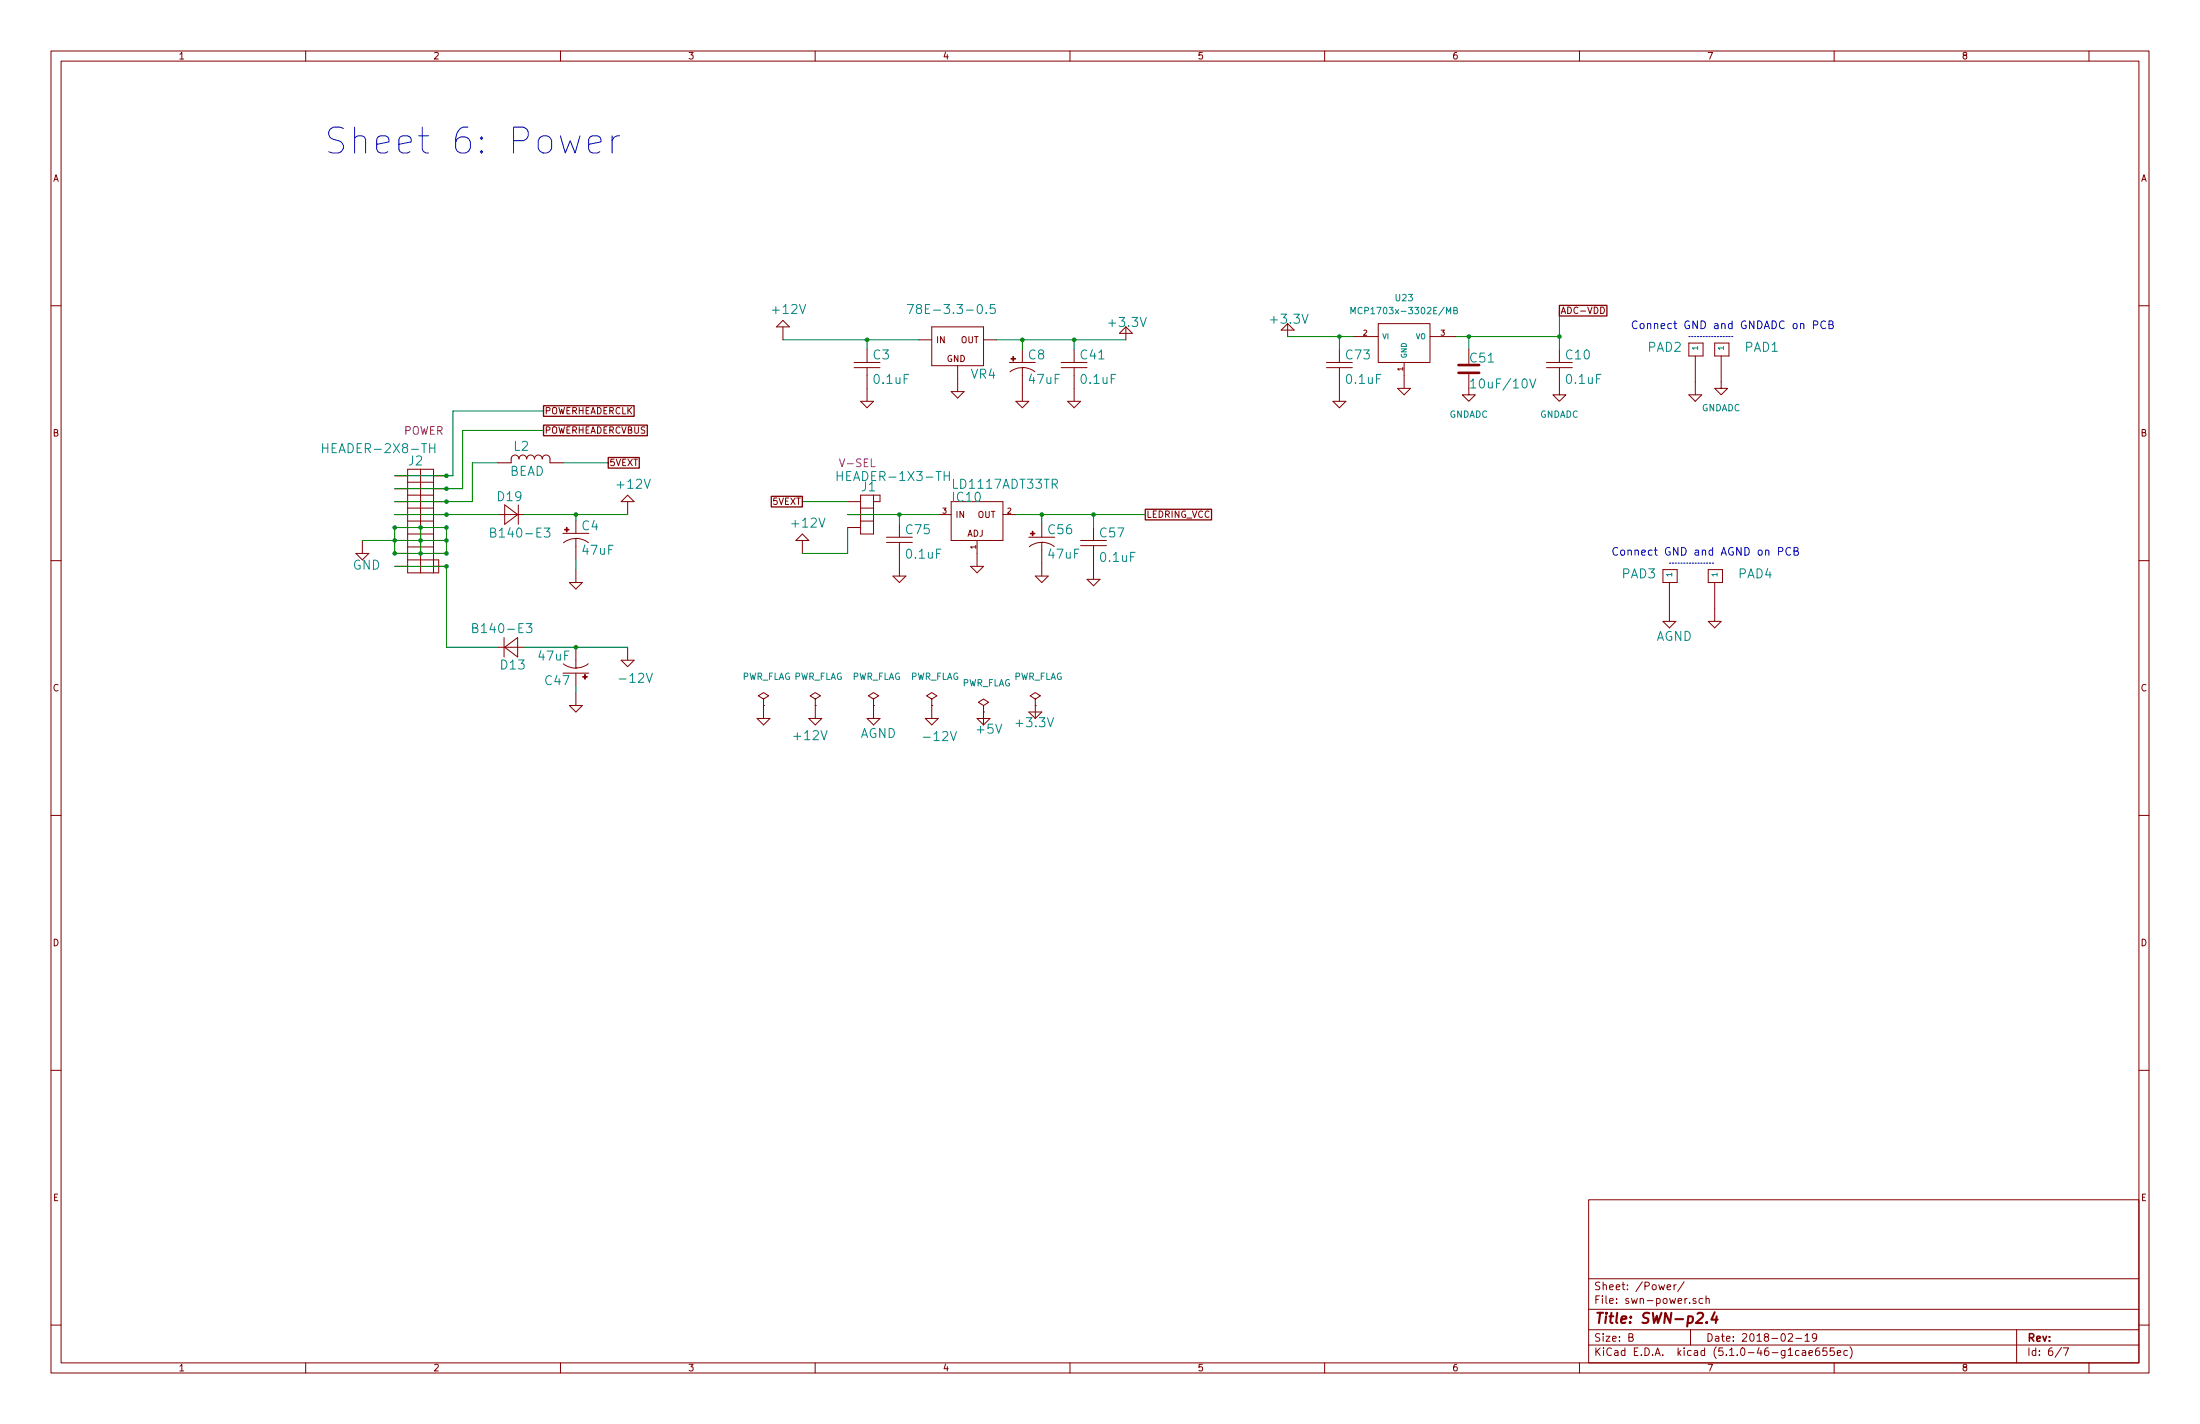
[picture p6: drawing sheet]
EESchema Schematic File Version 4
LIBS:SWN-cache
EELAYER 29 0
EELAYER END
$Descr B 17000 11000
encoding utf-8
Sheet 6 7
Title "SWN-p2.4"
Date "2018-02-19"
Rev ""
Comp ""
Comment1 ""
Comment2 ""
Comment3 ""
Comment4 ""
$EndDescr
Text Notes 2500 1200 0    200  ~ 0
Sheet 6: Power
$Comp
L SMR-eagle:+3.3V #+3.3V0281
U 1 1
P 8700 2525
F 0 "#+3.3V0281" H 8550 2525 70  0001 L BNN
F 1 "+3.3V" H 8550 2525 70  0000 L BNN
F 2 "" H 8700 2525 60  0001 C CNN
F 3 "" H 8700 2525 60  0001 C CNN
	1    8700 2525
	1    0    0    -1  
$EndComp
$Comp
L SMR-eagle:+3.3V #+3.3V0282
U 1 1
P 9950 2500
F 0 "#+3.3V0282" H 9800 2500 70  0001 L BNN
F 1 "+3.3V" H 9800 2500 70  0000 L BNN
F 2 "" H 9950 2500 60  0001 C CNN
F 3 "" H 9950 2500 60  0001 C CNN
	1    9950 2500
	1    0    0    -1  
$EndComp
$Comp
L SMR-eagle:+12V #+12V0283
U 1 1
P 6050 2525
AR Path="/5937686D" Ref="#+12V0283"  Part="1" 
AR Path="/59A8B3C0/5937686D" Ref="#+12V0283"  Part="1" 
F 0 "#+12V0283" H 5950 2625 70  0001 L BNN
F 1 "+12V" H 5950 2625 70  0000 L BNN
F 2 "" H 6050 2525 60  0001 C CNN
F 3 "" H 6050 2525 60  0001 C CNN
	1    6050 2525
	1    0    0    -1  
$EndComp
$Comp
L SMR-eagle:+12V #+12V0284
U 1 1
P 6200 4175
AR Path="/59376935" Ref="#+12V0284"  Part="1" 
AR Path="/59A8B3C0/59376935" Ref="#+12V0284"  Part="1" 
F 0 "#+12V0284" H 6100 4275 70  0001 L BNN
F 1 "+12V" H 6100 4275 70  0000 L BNN
F 2 "" H 6200 4175 60  0001 C CNN
F 3 "" H 6200 4175 60  0001 C CNN
	1    6200 4175
	1    0    0    -1  
$EndComp
$Comp
L SMR-eagle:+12V #+12V0285
U 1 1
P 4850 3875
AR Path="/59376999" Ref="#+12V0285"  Part="1" 
AR Path="/59A8B3C0/59376999" Ref="#+12V0285"  Part="1" 
F 0 "#+12V0285" H 4750 3975 70  0001 L BNN
F 1 "+12V" H 4750 3975 70  0000 L BNN
F 2 "" H 4850 3875 60  0001 C CNN
F 3 "" H 4850 3875 60  0001 C CNN
	1    4850 3875
	1    0    0    -1  
$EndComp
$Comp
L SMR-eagle:-12V #-12V0286
U 1 1
P 4850 5100
F 0 "#-12V0286" H 5050 5000 70  0001 R TNN
F 1 "-12V" H 5050 5000 70  0000 R TNN
F 2 "" H 4850 5100 60  0001 C CNN
F 3 "" H 4850 5100 60  0001 C CNN
	1    4850 5100
	1    0    0    -1  
$EndComp
$Comp
L SMR-eagle:CB C3
U 1 1
P 6700 2800
F 0 "C3" H 6740 2824 70  0000 L BNN
F 1 "0.1uF" H 6739 2635 70  0000 L BNN
F 2 "4ms-footprints:C0603" H 6690 2590 65  0001 L TNN
F 3 "" H 6700 2800 60  0001 C CNN
	1    6700 2800
	1    0    0    -1  
$EndComp
$Comp
L 4ms-passives:CAP-ELEC-TH C4
U 1 1
P 4450 4120
AR Path="/59377295" Ref="C4"  Part="1" 
AR Path="/5935CD95/59377295" Ref="C4"  Part="1" 
AR Path="/59A8B3C0/59377295" Ref="C4"  Part="1" 
F 0 "C4" H 4490 4144 70  0000 L BNN
F 1 "47uF" H 4489 3955 70  0000 L BNN
F 2 "4ms-footprints:CP_Elec_5x5.3" H 4440 3910 65  0001 L TNN
F 3 "" H 4450 4120 60  0001 C CNN
	1    4450 4120
	1    0    0    -1  
$EndComp
$Comp
L 4ms-passives:CAP-ELEC-TH C8
U 1 1
P 7900 2800
AR Path="/59377425" Ref="C8"  Part="1" 
AR Path="/5935CD95/59377425" Ref="C8"  Part="1" 
AR Path="/59A8B3C0/59377425" Ref="C8"  Part="1" 
F 0 "C8" H 7940 2824 70  0000 L BNN
F 1 "47uF" H 7939 2635 70  0000 L BNN
F 2 "4ms-footprints:CP_Elec_5x5.3" H 7890 2590 65  0001 L TNN
F 3 "" H 7900 2800 60  0001 C CNN
	1    7900 2800
	1    0    0    -1  
$EndComp
$Comp
L SMR-eagle:CB C10
U 1 1
P 12050 2800
F 0 "C10" H 12090 2824 70  0000 L BNN
F 1 "0.1uF" H 12089 2635 70  0000 L BNN
F 2 "4ms-footprints:C0603" H 12040 2590 65  0001 L TNN
F 3 "" H 12050 2800 60  0001 C CNN
	1    12050 2800
	1    0    0    -1  
$EndComp
$Comp
L SMR-eagle:CB C41
U 1 1
P 8300 2800
F 0 "C41" H 8340 2824 70  0000 L BNN
F 1 "0.1uF" H 8339 2635 70  0000 L BNN
F 2 "4ms-footprints:C0603" H 8290 2590 65  0001 L TNN
F 3 "" H 8300 2800 60  0001 C CNN
	1    8300 2800
	1    0    0    -1  
$EndComp
$Comp
L 4ms-passives:CAP-ELEC-TH C47
U 1 1
P 4450 5200
AR Path="/593778D5" Ref="C47"  Part="1" 
AR Path="/5935CD95/593778D5" Ref="C47"  Part="1" 
AR Path="/59A8B3C0/593778D5" Ref="C47"  Part="1" 
F 0 "C47" H 4490 5225 70  0000 L BNN
F 1 "47uF" H 4490 5035 70  0000 L BNN
F 2 "4ms-footprints:CP_Elec_5x5.3" H 4440 4990 65  0001 L TNN
F 3 "" H 4450 5200 60  0001 C CNN
	1    4450 5200
	-1   0    0    1   
$EndComp
$Comp
L 4ms-passives:CAP-ELEC-TH C56
U 1 1
P 8050 4150
AR Path="/5937799D" Ref="C56"  Part="1" 
AR Path="/5935CD95/5937799D" Ref="C56"  Part="1" 
AR Path="/59A8B3C0/5937799D" Ref="C56"  Part="1" 
F 0 "C56" H 8090 4174 70  0000 L BNN
F 1 "47uF" H 8089 3985 70  0000 L BNN
F 2 "4ms-footprints:CP_Elec_5x5.3" H 8040 3940 65  0001 L TNN
F 3 "" H 8050 4150 60  0001 C CNN
	1    8050 4150
	1    0    0    -1  
$EndComp
$Comp
L SMR-eagle:CB C57
U 1 1
P 8450 4175
F 0 "C57" H 8490 4199 70  0000 L BNN
F 1 "0.1uF" H 8489 4010 70  0000 L BNN
F 2 "4ms-footprints:C0603" H 8440 3965 65  0001 L TNN
F 3 "" H 8450 4175 60  0001 C CNN
	1    8450 4175
	1    0    0    -1  
$EndComp
$Comp
L SMR-eagle:CB C73
U 1 1
P 10350 2800
F 0 "C73" H 10390 2824 70  0000 L BNN
F 1 "0.1uF" H 10389 2635 70  0000 L BNN
F 2 "4ms-footprints:C0603" H 10340 2590 65  0001 L TNN
F 3 "" H 10350 2800 60  0001 C CNN
	1    10350 2800
	1    0    0    -1  
$EndComp
$Comp
L SMR-eagle:CB C75
U 1 1
P 6950 4150
F 0 "C75" H 6990 4174 70  0000 L BNN
F 1 "0.1uF" H 6989 3985 70  0000 L BNN
F 2 "4ms-footprints:C0603" H 6940 3940 65  0001 L TNN
F 3 "" H 6950 4150 60  0001 C CNN
	1    6950 4150
	1    0    0    -1  
$EndComp
$Comp
L SMR-eagle:DA D13
U 1 1
P 3950 5000
F 0 "D13" H 3834 5104 70  0000 L BNN
F 1 "B140-E3" H 3774 4823 70  0000 L BNN
F 2 "4ms-footprints:SMA_Standard" H 3940 4790 65  0001 L TNN
F 3 "" H 3950 5000 60  0001 C CNN
	1    3950 5000
	-1   0    0    1   
$EndComp
$Comp
L SMR-eagle:DA D19
U 1 1
P 3950 3975
F 0 "D19" H 3834 4079 70  0000 L BNN
F 1 "B140-E3" H 3774 3798 70  0000 L BNN
F 2 "4ms-footprints:SMA_Standard" H 3940 3765 65  0001 L TNN
F 3 "" H 3950 3975 60  0001 C CNN
	1    3950 3975
	1    0    0    -1  
$EndComp
$Comp
L SMR-eagle:GND #GND0287
U 1 1
P 4450 5450
F 0 "#GND0287" H 4450 5450 60  0001 C CNN
F 1 "~" H 4450 5450 60  0001 C CNN
F 2 "" H 4450 5450 60  0001 C CNN
F 3 "" H 4450 5450 60  0001 C CNN
	1    4450 5450
	1    0    0    -1  
$EndComp
$Comp
L SMR-eagle:GND #GND0288
U 1 1
P 4450 4500
F 0 "#GND0288" H 4450 4500 60  0001 C CNN
F 1 "~" H 4450 4500 60  0001 C CNN
F 2 "" H 4450 4500 60  0001 C CNN
F 3 "" H 4450 4500 60  0001 C CNN
	1    4450 4500
	1    0    0    -1  
$EndComp
$Comp
L SMR-eagle:GND #GND0289
U 1 1
P 7900 3100
F 0 "#GND0289" H 7900 3100 60  0001 C CNN
F 1 "~" H 7900 3100 60  0001 C CNN
F 2 "" H 7900 3100 60  0001 C CNN
F 3 "" H 7900 3100 60  0001 C CNN
	1    7900 3100
	1    0    0    -1  
$EndComp
$Comp
L SMR-eagle:GND #GND0290
U 1 1
P 6950 4450
F 0 "#GND0290" H 6950 4450 60  0001 C CNN
F 1 "~" H 6950 4450 60  0001 C CNN
F 2 "" H 6950 4450 60  0001 C CNN
F 3 "" H 6950 4450 60  0001 C CNN
	1    6950 4450
	1    0    0    -1  
$EndComp
$Comp
L SMR-eagle:GND #GND0291
U 1 1
P 6700 3100
F 0 "#GND0291" H 6700 3100 60  0001 C CNN
F 1 "~" H 6700 3100 60  0001 C CNN
F 2 "" H 6700 3100 60  0001 C CNN
F 3 "" H 6700 3100 60  0001 C CNN
	1    6700 3100
	1    0    0    -1  
$EndComp
$Comp
L SMR-eagle:GND #GND0292
U 1 1
P 7400 3025
F 0 "#GND0292" H 7400 3025 60  0001 C CNN
F 1 "~" H 7400 3025 60  0001 C CNN
F 2 "" H 7400 3025 60  0001 C CNN
F 3 "" H 7400 3025 60  0001 C CNN
	1    7400 3025
	1    0    0    -1  
$EndComp
$Comp
L SMR-eagle:GND #GND0293
U 1 1
P 8300 3100
F 0 "#GND0293" H 8300 3100 60  0001 C CNN
F 1 "~" H 8300 3100 60  0001 C CNN
F 2 "" H 8300 3100 60  0001 C CNN
F 3 "" H 8300 3100 60  0001 C CNN
	1    8300 3100
	1    0    0    -1  
$EndComp
$Comp
L SMR-eagle:GND #GND0294
U 1 1
P 7550 4375
F 0 "#GND0294" H 7550 4375 60  0001 C CNN
F 1 "~" H 7550 4375 60  0001 C CNN
F 2 "" H 7550 4375 60  0001 C CNN
F 3 "" H 7550 4375 60  0001 C CNN
	1    7550 4375
	1    0    0    -1  
$EndComp
$Comp
L SMR-eagle:GND #GND0295
U 1 1
P 8050 4450
F 0 "#GND0295" H 8050 4450 60  0001 C CNN
F 1 "~" H 8050 4450 60  0001 C CNN
F 2 "" H 8050 4450 60  0001 C CNN
F 3 "" H 8050 4450 60  0001 C CNN
	1    8050 4450
	1    0    0    -1  
$EndComp
$Comp
L SMR-eagle:GND #GND0296
U 1 1
P 8450 4475
F 0 "#GND0296" H 8450 4475 60  0001 C CNN
F 1 "~" H 8450 4475 60  0001 C CNN
F 2 "" H 8450 4475 60  0001 C CNN
F 3 "" H 8450 4475 60  0001 C CNN
	1    8450 4475
	1    0    0    -1  
$EndComp
$Comp
L 4ms-ic:LD1117ADT IC10
U 1 1
P 7550 3975
AR Path="/593794F5" Ref="IC10"  Part="1" 
AR Path="/59A8B3C0/593794F5" Ref="IC10"  Part="1" 
F 0 "IC10" H 7350 4075 70  0000 L BNN
F 1 "LD1117ADT33TR" H 7350 4175 70  0000 L BNN
F 2 "Package_TO_SOT_SMD:TO-252-2" H 7540 3765 65  0001 L TNN
F 3 "" H 7550 3975 60  0001 C CNN
	1    7550 3975
	1    0    0    -1  
$EndComp
$Comp
L SMR-eagle:LB L2
U 1 1
P 4050 3575
F 0 "L2" H 3965 3668 70  0000 L BNN
F 1 "BEAD" H 3940 3475 70  0000 L BNN
F 2 "4ms-footprints:R0603" H 4040 3365 65  0001 L TNN
F 3 "" H 4050 3575 60  0001 C CNN
	1    4050 3575
	1    0    0    -1  
$EndComp
$Comp
L SMR-eagle:HEADER-2X8-TH J2
U 1 1
P 3250 4075
F 0 "J2" H 3150 4555 70  0000 L BNN
F 1 "HEADER-2X8-TH" H 2475 4650 70  0000 L BNN
F 2 "4ms-footprints:HEADER-2X8-TH_eagle_pinout" H 3150 4685 70  0001 L BNN
F 3 "" H 3250 4075 60  0001 C CNN
F 4 "POWER" H 3275 4825 60  0000 C CNN "Name"
	1    3250 4075
	1    0    0    -1  
$EndComp
$Comp
L SMR-eagle:GND #SUPPLY0297
U 1 1
P 2800 4275
F 0 "#SUPPLY0297" H 2725 4150 70  0001 L BNN
F 1 "GND" H 2725 4150 70  0000 L BNN
F 2 "" H 2800 4275 60  0001 C CNN
F 3 "" H 2800 4275 60  0001 C CNN
	1    2800 4275
	1    0    0    -1  
$EndComp
$Comp
L SMR-eagle:HEADER-1X3 J1
U 1 1
P 6650 4075
F 0 "J1" H 6650 4355 70  0000 L BNN
F 1 "HEADER-1X3-TH" H 6451 4435 70  0000 L BNN
F 2 "4ms_Connector:Pins_1x03_2.54mm_TH" H 6451 4435 70  0001 L BNN
F 3 "" H 6650 4075 60  0001 C CNN
F 4 "V-SEL" H 6625 4575 60  0000 C CNN "Name"
	1    6650 4075
	1    0    0    -1  
$EndComp
$Comp
L SMR-eagle:VREG-DCDC VR4
U 1 1
P 7400 2725
F 0 "VR4" H 7499 2525 70  0000 L BNN
F 1 "78E-3.3-0.5" H 7000 3025 70  0000 L BNN
F 2 "4ms-footprints:RECOM-DCDC" H 7390 2515 65  0001 L TNN
F 3 "" H 7400 2725 60  0001 C CNN
	1    7400 2725
	1    0    0    -1  
$EndComp
Wire Wire Line
	9950 2600 10350 2600
Wire Wire Line
	7700 2625 7900 2625
Connection ~ 7900 2625
Connection ~ 8300 2625
Wire Wire Line
	4050 3975 4450 3975
Connection ~ 4450 3975
Wire Wire Line
	6550 4075 6550 4275
Wire Wire Line
	6550 4275 6200 4275
Wire Wire Line
	6050 2625 6700 2625
Connection ~ 6700 2625
Wire Wire Line
	4050 5000 4450 5000
Connection ~ 4450 5000
Wire Wire Line
	4350 3575 4700 3575
Text GLabel 4700 3575 2    50   UnSpc ~ 0
5VEXT
Wire Wire Line
	6550 3875 6200 3875
Text GLabel 6200 3875 0    50   UnSpc ~ 0
5VEXT
Wire Wire Line
	11250 2600 11350 2600
Wire Wire Line
	12050 2400 12050 2600
Connection ~ 12050 2600
Connection ~ 11350 2600
Text GLabel 12050 2400 2    50   UnSpc ~ 0
ADC-VDD
Wire Wire Line
	2800 4175 3050 4175
Wire Wire Line
	3450 4275 3250 4275
Wire Wire Line
	3050 4275 3050 4175
Wire Wire Line
	3050 4075 3250 4075
Wire Wire Line
	3250 4075 3250 4175
Connection ~ 3450 4175
Connection ~ 3250 4175
Connection ~ 3050 4175
Connection ~ 3050 4075
Connection ~ 3450 4075
Connection ~ 3450 4275
Connection ~ 3050 4275
Connection ~ 3250 4275
Connection ~ 3250 4075
Wire Wire Line
	4450 5300 4450 5350
Wire Wire Line
	7850 3975 8050 3975
Connection ~ 8050 3975
Connection ~ 8450 3975
Text GLabel 8850 3975 2    50   UnSpc ~ 0
LEDRING_VCC
Wire Wire Line
	6550 3975 6950 3975
Connection ~ 6950 3975
Wire Wire Line
	3650 3875 3650 3575
Wire Wire Line
	3650 3575 3850 3575
Wire Wire Line
	3500 3675 3500 3175
Wire Wire Line
	3050 4375 3450 4375
Connection ~ 3450 4375
Text GLabel 4200 3175 2    50   UnSpc ~ 0
POWERHEADERCLK
Wire Wire Line
	6700 2700 6700 2625
Wire Wire Line
	7900 2700 7900 2625
Wire Wire Line
	8300 2700 8300 2625
Wire Wire Line
	6950 3975 6950 4050
Wire Wire Line
	8050 4050 8050 3975
Wire Wire Line
	8450 4075 8450 3975
Wire Wire Line
	11350 2600 11350 2700
Wire Wire Line
	3450 4075 3450 4175
Wire Wire Line
	3050 3975 3450 3975
Connection ~ 3450 3975
Wire Wire Line
	3050 3875 3450 3875
Connection ~ 3450 3875
Wire Wire Line
	3050 3675 3450 3675
Connection ~ 3450 3675
Wire Wire Line
	4450 3975 4450 4020
Wire Wire Line
	4450 4320 4450 4400
$Comp
L 4ms-power:PWR_FLAG #FLG0298
U 1 1
P 5900 5450
F 0 "#FLG0298" H 5900 5525 50  0001 C CNN
F 1 "PWR_FLAG" H 5925 5675 50  0000 C CNN
F 2 "" H 5900 5450 50  0001 C CNN
F 3 "" H 5900 5450 50  0001 C CNN
	1    5900 5450
	1    0    0    -1  
$EndComp
$Comp
L 4ms-power:PWR_FLAG #FLG0299
U 1 1
P 6300 5450
F 0 "#FLG0299" H 6300 5525 50  0001 C CNN
F 1 "PWR_FLAG" H 6325 5675 50  0000 C CNN
F 2 "" H 6300 5450 50  0001 C CNN
F 3 "" H 6300 5450 50  0001 C CNN
	1    6300 5450
	1    0    0    -1  
$EndComp
$Comp
L 4ms-power:PWR_FLAG #FLG0300
U 1 1
P 6750 5450
F 0 "#FLG0300" H 6750 5525 50  0001 C CNN
F 1 "PWR_FLAG" H 6775 5675 50  0000 C CNN
F 2 "" H 6750 5450 50  0001 C CNN
F 3 "" H 6750 5450 50  0001 C CNN
	1    6750 5450
	1    0    0    -1  
$EndComp
$Comp
L 4ms-power:PWR_FLAG #FLG0301
U 1 1
P 7200 5450
F 0 "#FLG0301" H 7200 5525 50  0001 C CNN
F 1 "PWR_FLAG" H 7225 5675 50  0000 C CNN
F 2 "" H 7200 5450 50  0001 C CNN
F 3 "" H 7200 5450 50  0001 C CNN
	1    7200 5450
	1    0    0    -1  
$EndComp
$Comp
L SMR-eagle:-12V #-12V0302
U 1 1
P 7200 5550
F 0 "#-12V0302" H 7400 5450 70  0001 R TNN
F 1 "-12V" H 7400 5450 70  0000 R TNN
F 2 "" H 7200 5550 60  0001 C CNN
F 3 "" H 7200 5550 60  0001 C CNN
	1    7200 5550
	1    0    0    -1  
$EndComp
$Comp
L SMR-eagle:+12V #+12V0303
U 1 1
P 6300 5550
AR Path="/59A0E2D4" Ref="#+12V0303"  Part="1" 
AR Path="/59A8B3C0/59A0E2D4" Ref="#+12V0303"  Part="1" 
F 0 "#+12V0303" H 6200 5650 70  0001 L BNN
F 1 "+12V" H 6200 5650 70  0000 L BNN
F 2 "" H 6300 5550 60  0001 C CNN
F 3 "" H 6300 5550 60  0001 C CNN
	1    6300 5550
	-1   0    0    1   
$EndComp
$Comp
L SMR-eagle:AGND #AGND0304
U 1 1
P 6750 5550
F 0 "#AGND0304" H 6650 5400 70  0001 L BNN
F 1 "AGND" H 6650 5400 70  0000 L BNN
F 2 "" H 6750 5550 60  0001 C CNN
F 3 "" H 6750 5550 60  0001 C CNN
	1    6750 5550
	1    0    0    -1  
$EndComp
$Comp
L SMR-eagle:GND #GND0305
U 1 1
P 5900 5550
F 0 "#GND0305" H 5900 5550 60  0001 C CNN
F 1 "~" H 5900 5550 60  0001 C CNN
F 2 "" H 5900 5550 60  0001 C CNN
F 3 "" H 5900 5550 60  0001 C CNN
	1    5900 5550
	1    0    0    -1  
$EndComp
$Comp
L 4ms-power:PWR_FLAG #FLG0306
U 1 1
P 7600 5500
F 0 "#FLG0306" H 7600 5575 50  0001 C CNN
F 1 "PWR_FLAG" H 7625 5725 50  0000 C CNN
F 2 "" H 7600 5500 50  0001 C CNN
F 3 "" H 7600 5500 50  0001 C CNN
	1    7600 5500
	1    0    0    -1  
$EndComp
$Comp
L 4ms-power:PWR_FLAG #FLG0307
U 1 1
P 8000 5450
F 0 "#FLG0307" H 8000 5525 50  0001 C CNN
F 1 "PWR_FLAG" H 8025 5675 50  0000 C CNN
F 2 "" H 8000 5450 50  0001 C CNN
F 3 "" H 8000 5450 50  0001 C CNN
	1    8000 5450
	1    0    0    -1  
$EndComp
$Comp
L SMR-eagle:+5V #+5V0308
U 1 1
P 7600 5600
F 0 "#+5V0308" H 7450 5600 70  0001 L BNN
F 1 "+5V" H 7450 5600 70  0000 L BNN
F 2 "" H 7600 5600 60  0001 C CNN
F 3 "" H 7600 5600 60  0001 C CNN
	1    7600 5600
	-1   0    0    1   
$EndComp
$Comp
L SMR-eagle:+3.3V #+3.3V0309
U 1 1
P 8000 5550
F 0 "#+3.3V0309" H 7850 5550 70  0001 L BNN
F 1 "+3.3V" H 7850 5550 70  0000 L BNN
F 2 "" H 8000 5550 60  0001 C CNN
F 3 "" H 8000 5550 60  0001 C CNN
	1    8000 5550
	-1   0    0    1   
$EndComp
Wire Wire Line
	3850 5000 3450 5000
Wire Wire Line
	3450 5000 3450 4375
$Comp
L 4ms-power:GNDADC #PWR0310
U 1 1
P 13300 2950
F 0 "#PWR0310" H 13300 2700 50  0001 C CNN
F 1 "GNDADC" H 13300 2750 50  0000 C CNN
F 2 "" H 13300 2950 50  0000 C CNN
F 3 "" H 13300 2950 50  0000 C CNN
	1    13300 2950
	1    0    0    -1  
$EndComp
$Comp
L 4ms-power:GNDADC #PWR0311
U 1 1
P 12050 3000
F 0 "#PWR0311" H 12050 2750 50  0001 C CNN
F 1 "GNDADC" H 12050 2800 50  0000 C CNN
F 2 "" H 12050 3000 50  0000 C CNN
F 3 "" H 12050 3000 50  0000 C CNN
	1    12050 3000
	1    0    0    -1  
$EndComp
$Comp
L 4ms-passives:C C51
U 1 1
P 11350 2850
F 0 "C51" H 11350 2900 70  0000 L BNN
F 1 "10uF/10V" H 11350 2700 70  0000 L BNN
F 2 "4ms-footprints:C0603" H 11340 2640 65  0001 L TNN
F 3 "" H 11350 2850 60  0001 C CNN
	1    11350 2850
	1    0    0    -1  
$EndComp
$Comp
L 4ms-ic:MCP1703x-XX02E U23
U 1 1
P 10850 2650
F 0 "U23" H 10850 3000 50  0000 C CNN
F 1 "MCP1703x-3302E/MB" H 10850 2900 50  0000 C CNN
F 2 "TO_SOT_Packages_SMD:SOT-89-3" H 10850 2650 50  0001 C CNN
F 3 "" H 10850 2650 50  0000 C CNN
	1    10850 2650
	1    0    0    -1  
$EndComp
Wire Wire Line
	10350 2700 10350 2600
Connection ~ 10350 2600
$Comp
L SMR-eagle:GND #GND0312
U 1 1
P 10350 3100
F 0 "#GND0312" H 10350 3100 60  0001 C CNN
F 1 "~" H 10350 3100 60  0001 C CNN
F 2 "" H 10350 3100 60  0001 C CNN
F 3 "" H 10350 3100 60  0001 C CNN
	1    10350 3100
	1    0    0    -1  
$EndComp
$Comp
L SMR-eagle:GND #GND0313
U 1 1
P 10850 3000
F 0 "#GND0313" H 10850 3000 60  0001 C CNN
F 1 "~" H 10850 3000 60  0001 C CNN
F 2 "" H 10850 3000 60  0001 C CNN
F 3 "" H 10850 3000 60  0001 C CNN
	1    10850 3000
	1    0    0    -1  
$EndComp
$Comp
L 4ms-power:GNDADC #PWR0314
U 1 1
P 11350 3000
F 0 "#PWR0314" H 11350 2750 50  0001 C CNN
F 1 "GNDADC" H 11350 2800 50  0000 C CNN
F 2 "" H 11350 3000 50  0000 C CNN
F 3 "" H 11350 3000 50  0000 C CNN
	1    11350 3000
	1    0    0    -1  
$EndComp
$Comp
L SMR-eagle:PAD-06 PAD1
U 1 1
P 13300 2750
F 0 "PAD1" V 13400 2300 70  0000 L BNN
F 1 "~" H 13290 2640 65  0001 L TNN
F 2 "4ms-footprints:PAD-06" H 13290 2540 65  0001 L TNN
F 3 "" H 13300 2750 60  0001 C CNN
	1    13300 2750
	0    -1   -1   0   
$EndComp
$Comp
L SMR-eagle:GND #GND0315
U 1 1
P 13100 3050
F 0 "#GND0315" H 13100 3050 60  0001 C CNN
F 1 "~" H 13100 3050 60  0001 C CNN
F 2 "" H 13100 3050 60  0001 C CNN
F 3 "" H 13100 3050 60  0001 C CNN
	1    13100 3050
	1    0    0    -1  
$EndComp
$Comp
L SMR-eagle:PAD-06 PAD2
U 1 1
P 13100 2750
F 0 "PAD2" V 13200 2850 70  0000 L BNN
F 1 "~" H 13090 2640 65  0001 L TNN
F 2 "4ms-footprints:PAD-06" H 13090 2540 65  0001 L TNN
F 3 "" H 13100 2750 60  0001 C CNN
	1    13100 2750
	0    -1   -1   0   
$EndComp
Wire Notes Line
	13050 2600 13400 2600
Text Notes 12600 2550 0    60   ~ 0
Connect GND and GNDADC on PCB
$Comp
L SMR-eagle:AGND #AGND?
U 1 1
P 12900 4800
AR Path="/59A8B3B8/59D580CF" Ref="#AGND?"  Part="1" 
AR Path="/59A8B3C0/59D580CF" Ref="#AGND02"  Part="1" 
F 0 "#AGND02" H 12800 4650 70  0001 L BNN
F 1 "AGND" H 12800 4650 70  0000 L BNN
F 2 "" H 12900 4800 60  0001 C CNN
F 3 "" H 12900 4800 60  0001 C CNN
	1    12900 4800
	1    0    0    -1  
$EndComp
$Comp
L SMR-eagle:PAD-06 PAD3
U 1 1
P 12900 4500
F 0 "PAD3" V 13000 4600 70  0000 L BNN
F 1 "~" H 12890 4390 65  0001 L TNN
F 2 "4ms-footprints:PAD-06" H 12890 4290 65  0001 L TNN
F 3 "" H 12900 4500 60  0001 C CNN
	1    12900 4500
	0    -1   -1   0   
$EndComp
$Comp
L SMR-eagle:GND #GND09
U 1 1
P 13250 4800
F 0 "#GND09" H 13250 4800 60  0001 C CNN
F 1 "~" H 13250 4800 60  0001 C CNN
F 2 "" H 13250 4800 60  0001 C CNN
F 3 "" H 13250 4800 60  0001 C CNN
	1    13250 4800
	1    0    0    -1  
$EndComp
$Comp
L SMR-eagle:PAD-06 PAD4
U 1 1
P 13250 4500
F 0 "PAD4" V 13350 4050 70  0000 L BNN
F 1 "~" H 13240 4390 65  0001 L TNN
F 2 "4ms-footprints:PAD-06" H 13240 4290 65  0001 L TNN
F 3 "" H 13250 4500 60  0001 C CNN
	1    13250 4500
	0    -1   -1   0   
$EndComp
Wire Notes Line
	12900 4350 13250 4350
Text Notes 12450 4300 0    60   ~ 0
Connect GND and AGND on PCB
Wire Wire Line
	7900 2625 8300 2625
Wire Wire Line
	8300 2625 8700 2625
Wire Wire Line
	4450 3975 4850 3975
Wire Wire Line
	6700 2625 7100 2625
Wire Wire Line
	4450 5000 4850 5000
Wire Wire Line
	12050 2600 12050 2700
Wire Wire Line
	11350 2600 12050 2600
Wire Wire Line
	3450 4175 3450 4275
Wire Wire Line
	3250 4175 3450 4175
Wire Wire Line
	3250 4175 3250 4275
Wire Wire Line
	3050 4175 3250 4175
Wire Wire Line
	3050 4175 3050 4075
Wire Wire Line
	3250 4275 3050 4275
Wire Wire Line
	3250 4075 3450 4075
Wire Wire Line
	8050 3975 8450 3975
Wire Wire Line
	8450 3975 8850 3975
Wire Wire Line
	6950 3975 7250 3975
Wire Wire Line
	3450 3975 3850 3975
Wire Wire Line
	3450 3875 3650 3875
Wire Wire Line
	3450 3675 3500 3675
Wire Wire Line
	10350 2600 10450 2600
Wire Wire Line
	3500 3175 4200 3175
Text GLabel 4200 3325 2    50   UnSpc ~ 0
POWERHEADERCVBUS
Wire Wire Line
	4200 3325 3575 3325
Wire Wire Line
	3575 3325 3575 3775
Wire Wire Line
	3575 3775 3450 3775
Wire Wire Line
	3450 3775 3050 3775
Connection ~ 3450 3775
$EndSCHEMATC
